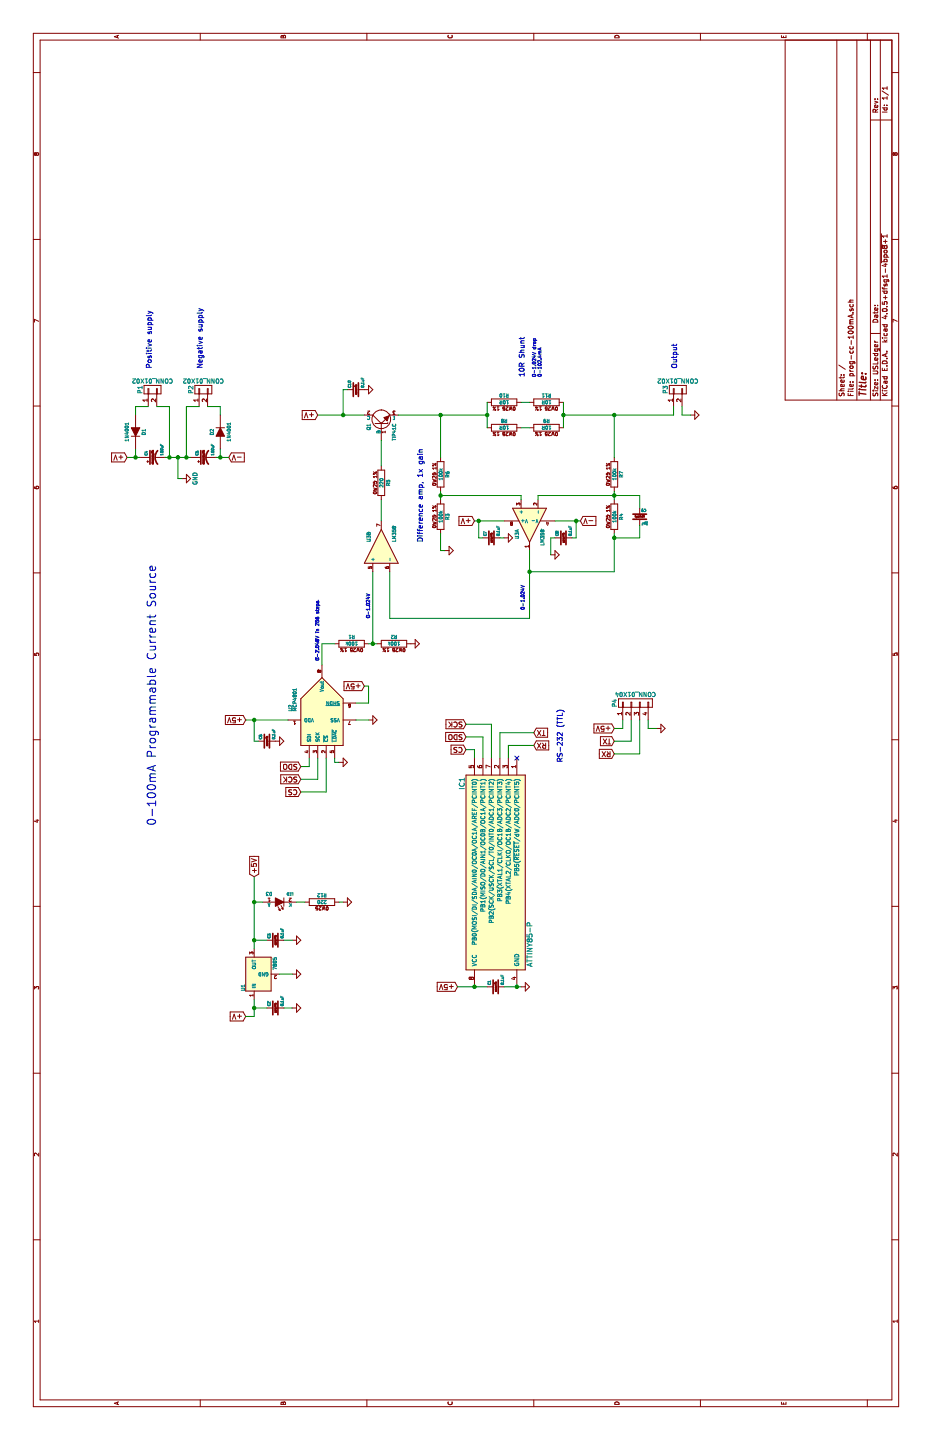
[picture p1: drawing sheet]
EESchema Schematic File Version 2
LIBS:PL_analog_ICs
LIBS:PL_capacitors
LIBS:PL_connectors
LIBS:PL_diodes
LIBS:PL_displays
LIBS:PL_inductors
LIBS:PL_LEDs
LIBS:PL_microcontrollers
LIBS:PL_mounting_holes
LIBS:PL_opamps
LIBS:PL_opto
LIBS:PL_references
LIBS:PL_regulators
LIBS:PL_relays
LIBS:PL_resistors
LIBS:PL_switchers
LIBS:PL_switches
LIBS:PL_transistors
LIBS:power
LIBS:device
LIBS:transistors
LIBS:conn
LIBS:linear
LIBS:regul
LIBS:74xx
LIBS:cmos4000
LIBS:adc-dac
LIBS:memory
LIBS:xilinx
LIBS:microcontrollers
LIBS:dsp
LIBS:microchip
LIBS:analog_switches
LIBS:motorola
LIBS:texas
LIBS:intel
LIBS:audio
LIBS:interface
LIBS:digital-audio
LIBS:philips
LIBS:display
LIBS:cypress
LIBS:siliconi
LIBS:opto
LIBS:atmel
LIBS:contrib
LIBS:valves
LIBS:prog-cc-100mA-cache
EELAYER 25 0
EELAYER END
$Descr USLedger 17000 11000
encoding utf-8
Sheet 1 1
Title ""
Date ""
Rev ""
Comp ""
Comment1 ""
Comment2 ""
Comment3 ""
Comment4 ""
$EndDescr
$Comp
L R_0W25_1PCT R8
U 1 1
P 11950 5950
F 0 "R8" V 12030 5950 40  0000 C CNN
F 1 "10R" V 11950 5950 40  0000 C CNN
F 2 "PL_resistors:R_AXIAL_0W25_059A_PL" V 11880 5950 30  0001 C CNN
F 3 "" H 11950 5950 30  0000 C CNN
	1    11950 5950
	1    0    0    -1  
$EndComp
$Comp
L R_0W25_1PCT R10
U 1 1
P 12250 5950
F 0 "R10" V 12330 5950 40  0000 C CNN
F 1 "10R" V 12250 5950 40  0000 C CNN
F 2 "PL_resistors:R_AXIAL_0W25_059A_PL" V 12180 5950 30  0001 C CNN
F 3 "" H 12250 5950 30  0000 C CNN
	1    12250 5950
	1    0    0    -1  
$EndComp
$Comp
L R_0W25_1PCT R9
U 1 1
P 11950 6450
F 0 "R9" V 12030 6450 40  0000 C CNN
F 1 "10R" V 11950 6450 40  0000 C CNN
F 2 "PL_resistors:R_AXIAL_0W25_059A_PL" V 11880 6450 30  0001 C CNN
F 3 "" H 11950 6450 30  0000 C CNN
	1    11950 6450
	1    0    0    -1  
$EndComp
$Comp
L R_0W25_1PCT R11
U 1 1
P 12250 6450
F 0 "R11" V 12330 6450 40  0000 C CNN
F 1 "10R" V 12250 6450 40  0000 C CNN
F 2 "PL_resistors:R_AXIAL_0W25_059A_PL" V 12180 6450 30  0001 C CNN
F 3 "" H 12250 6450 30  0000 C CNN
	1    12250 6450
	1    0    0    -1  
$EndComp
$Comp
L GND #PWR01
U 1 1
P 12100 8150
F 0 "#PWR01" H 12100 7900 50  0001 C CNN
F 1 "GND" H 12100 8000 50  0001 C CNN
F 2 "" H 12100 8150 50  0000 C CNN
F 3 "" H 12100 8150 50  0000 C CNN
	1    12100 8150
	1    0    0    -1  
$EndComp
$Comp
L C_CER C7
U 1 1
P 10650 5800
F 0 "C7" H 10670 5860 30  0000 L BNN
F 1 "0.1uF" H 10670 5740 30  0000 L TNN
F 2 "PL_capacitors:CERCAP_2_059B_0805" H 10688 5650 30  0001 C CNN
F 3 "" H 10650 5800 60  0000 C CNN
	1    10650 5800
	1    0    0    -1  
$EndComp
$Comp
L GND #PWR02
U 1 1
P 10650 5950
F 0 "#PWR02" H 10650 5700 50  0001 C CNN
F 1 "GND" H 10650 5800 50  0001 C CNN
F 2 "" H 10650 5950 50  0000 C CNN
F 3 "" H 10650 5950 50  0000 C CNN
	1    10650 5950
	1    0    0    -1  
$EndComp
Text GLabel 10850 5600 1    60   Input ~ 0
+V
$Comp
L C_CER C8
U 1 1
P 10650 6650
F 0 "C8" H 10670 6710 30  0000 L BNN
F 1 "0.1uF" H 10670 6590 30  0000 L TNN
F 2 "PL_capacitors:CERCAP_2_059B_0805" H 10688 6500 30  0001 C CNN
F 3 "" H 10650 6650 60  0000 C CNN
	1    10650 6650
	1    0    0    -1  
$EndComp
$Comp
L GND #PWR03
U 1 1
P 10450 6500
F 0 "#PWR03" H 10450 6250 50  0001 C CNN
F 1 "GND" H 10450 6350 50  0001 C CNN
F 2 "" H 10450 6500 50  0000 C CNN
F 3 "" H 10450 6500 50  0000 C CNN
	1    10450 6500
	1    0    0    -1  
$EndComp
Text GLabel 10850 6850 3    60   Input ~ 0
-V
$Comp
L MCP4801 U2
U 1 1
P 8600 3800
F 0 "U2" H 8600 4150 40  0000 L BNN
F 1 "MCP4801" H 8600 4100 40  0000 L BNN
F 2 "PL_DIP:DIP8_059A_PL" H 8600 3800 30  0001 C CIN
F 3 "" H 8600 3800 60  0000 C CNN
	1    8600 3800
	1    0    0    -1  
$EndComp
$Comp
L LM358 U3
U 2 1
P 10550 4500
F 0 "U3" H 10600 4650 40  0000 L CNN
F 1 "LM358" H 10600 4350 40  0000 L CNN
F 2 "PL_DIP:DIP8_059A_PL" H 10550 4500 50  0001 C CNN
F 3 "" H 10550 4500 50  0000 C CNN
	2    10550 4500
	1    0    0    -1  
$EndComp
$Comp
L LM358 U3
U 1 1
P 10800 6250
F 0 "U3" H 10850 6400 40  0000 L CNN
F 1 "LM358" H 10850 6100 40  0000 L CNN
F 2 "PL_DIP:DIP8_059A_PL" H 10800 6250 50  0001 C CNN
F 3 "" H 10800 6250 50  0000 C CNN
	1    10800 6250
	-1   0    0    -1  
$EndComp
$Comp
L R_0W25_1PCT R4
U 1 1
P 10900 7250
F 0 "R4" V 10980 7250 40  0000 C CNN
F 1 "100k" V 10900 7250 40  0000 C CNN
F 2 "PL_resistors:R_AXIAL_0W25_059A_PL" V 10830 7250 30  0001 C CNN
F 3 "" H 10900 7250 30  0000 C CNN
	1    10900 7250
	0    1    1    0   
$EndComp
$Comp
L R_0W25_1PCT R7
U 1 1
P 11400 7250
F 0 "R7" V 11480 7250 40  0000 C CNN
F 1 "100k" V 11400 7250 40  0000 C CNN
F 2 "PL_resistors:R_AXIAL_0W25_059A_PL" V 11330 7250 30  0001 C CNN
F 3 "" H 11400 7250 30  0000 C CNN
	1    11400 7250
	0    1    1    0   
$EndComp
$Comp
L R_0W25_1PCT R6
U 1 1
P 11400 5200
F 0 "R6" V 11480 5200 40  0000 C CNN
F 1 "100k" V 11400 5200 40  0000 C CNN
F 2 "PL_resistors:R_AXIAL_0W25_059A_PL" V 11330 5200 30  0001 C CNN
F 3 "" H 11400 5200 30  0000 C CNN
	1    11400 5200
	0    1    1    0   
$EndComp
$Comp
L R_0W25_1PCT R3
U 1 1
P 10900 5200
F 0 "R3" V 10980 5200 40  0000 C CNN
F 1 "100k" V 10900 5200 40  0000 C CNN
F 2 "PL_resistors:R_AXIAL_0W25_059A_PL" V 10830 5200 30  0001 C CNN
F 3 "" H 10900 5200 30  0000 C CNN
	1    10900 5200
	0    1    1    0   
$EndComp
$Comp
L GND #PWR04
U 1 1
P 10500 5250
F 0 "#PWR04" H 10500 5000 50  0001 C CNN
F 1 "GND" H 10500 5100 50  0001 C CNN
F 2 "" H 10500 5250 50  0000 C CNN
F 3 "" H 10500 5250 50  0000 C CNN
	1    10500 5250
	1    0    0    -1  
$EndComp
Text Notes 12550 6200 0    60   ~ 0
10R Shunt
Text Notes 10600 5000 0    60   ~ 0
Difference amp, 1x gain
$Comp
L R_0W25_1PCT R5
U 1 1
P 11300 4500
F 0 "R5" V 11380 4500 40  0000 C CNN
F 1 "220" V 11300 4500 40  0000 C CNN
F 2 "PL_resistors:R_AXIAL_0W25_059A_PL" V 11230 4500 30  0001 C CNN
F 3 "" H 11300 4500 30  0000 C CNN
	1    11300 4500
	0    1    1    0   
$EndComp
$Comp
L 7805 U1
U 1 1
P 5500 3050
F 0 "U1" H 5300 3210 40  0000 L BNN
F 1 "7805" H 5700 2880 40  0000 R TNN
F 2 "PL_TO-220:TO-220_V_069A" H 5500 3050 60  0001 C CNN
F 3 "" H 5500 3050 60  0000 C CNN
	1    5500 3050
	1    0    0    -1  
$EndComp
Text GLabel 12100 3750 1    60   Input ~ 0
+V
$Comp
L C_CER C3
U 1 1
P 5900 3250
F 0 "C3" H 5920 3310 30  0000 L BNN
F 1 "0.1uF" H 5920 3190 30  0000 L TNN
F 2 "PL_capacitors:CERCAP_2_059B_0805" H 5938 3100 30  0001 C CNN
F 3 "" H 5900 3250 60  0000 C CNN
	1    5900 3250
	1    0    0    -1  
$EndComp
$Comp
L GND #PWR05
U 1 1
P 5900 3450
F 0 "#PWR05" H 5900 3200 50  0001 C CNN
F 1 "GND" H 5900 3300 50  0001 C CNN
F 2 "" H 5900 3450 50  0000 C CNN
F 3 "" H 5900 3450 50  0000 C CNN
	1    5900 3450
	1    0    0    -1  
$EndComp
$Comp
L GND #PWR06
U 1 1
P 5100 3450
F 0 "#PWR06" H 5100 3200 50  0001 C CNN
F 1 "GND" H 5100 3300 50  0001 C CNN
F 2 "" H 5100 3450 50  0000 C CNN
F 3 "" H 5100 3450 50  0000 C CNN
	1    5100 3450
	1    0    0    -1  
$EndComp
$Comp
L GND #PWR07
U 1 1
P 5500 3450
F 0 "#PWR07" H 5500 3200 50  0001 C CNN
F 1 "GND" H 5500 3300 50  0001 C CNN
F 2 "" H 5500 3450 50  0000 C CNN
F 3 "" H 5500 3450 50  0000 C CNN
	1    5500 3450
	1    0    0    -1  
$EndComp
Text GLabel 5000 2900 1    60   Input ~ 0
+V
Text GLabel 6650 3000 2    60   Input ~ 0
+5V
$Comp
L GND #PWR08
U 1 1
P 8500 4350
F 0 "#PWR08" H 8500 4100 50  0001 C CNN
F 1 "GND" H 8500 4200 50  0001 C CNN
F 2 "" H 8500 4350 50  0000 C CNN
F 3 "" H 8500 4350 50  0000 C CNN
	1    8500 4350
	1    0    0    -1  
$EndComp
Text GLabel 8500 2900 1    60   Input ~ 0
+5V
$Comp
L C_CER C6
U 1 1
P 8250 3150
F 0 "C6" H 8270 3210 30  0000 L BNN
F 1 "0.1uF" H 8270 3090 30  0000 L TNN
F 2 "PL_capacitors:CERCAP_2_059B_0805" H 8288 3000 30  0001 C CNN
F 3 "" H 8250 3150 60  0000 C CNN
	1    8250 3150
	1    0    0    -1  
$EndComp
$Comp
L GND #PWR09
U 1 1
P 8250 3250
F 0 "#PWR09" H 8250 3000 50  0001 C CNN
F 1 "GND" H 8250 3100 50  0001 C CNN
F 2 "" H 8250 3250 50  0000 C CNN
F 3 "" H 8250 3250 50  0000 C CNN
	1    8250 3250
	1    0    0    -1  
$EndComp
$Comp
L GND #PWR010
U 1 1
P 12400 4300
F 0 "#PWR010" H 12400 4050 50  0001 C CNN
F 1 "GND" H 12400 4150 50  0001 C CNN
F 2 "" H 12400 4300 50  0000 C CNN
F 3 "" H 12400 4300 50  0000 C CNN
	1    12400 4300
	1    0    0    -1  
$EndComp
$Comp
L C_CER C10
U 1 1
P 12400 4200
F 0 "C10" H 12420 4260 30  0000 L BNN
F 1 "0.1uF" H 12420 4140 30  0000 L TNN
F 2 "PL_capacitors:CERCAP_2_059B_0805" H 12438 4050 30  0001 C CNN
F 3 "" H 12400 4200 60  0000 C CNN
	1    12400 4200
	1    0    0    -1  
$EndComp
$Comp
L ATTINY85-P IC1
U 1 1
P 6700 5850
F 0 "IC1" H 5650 6250 60  0000 C CNN
F 1 "ATTINY85-P" H 7550 5450 60  0000 C CNN
F 2 "PL_DIP:DIP8_059A_PL" H 5650 5450 60  0001 C CNN
F 3 "" H 6700 5850 60  0000 C CNN
	1    6700 5850
	-1   0    0    -1  
$EndComp
Text GLabel 5350 5400 1    60   Input ~ 0
+5V
$Comp
L C_CER C1
U 1 1
P 5350 5850
F 0 "C1" H 5370 5910 30  0000 L BNN
F 1 "0.1uF" H 5370 5790 30  0000 L TNN
F 2 "PL_capacitors:CERCAP_2_059B_0805" H 5388 5700 30  0001 C CNN
F 3 "" H 5350 5850 60  0000 C CNN
	1    5350 5850
	1    0    0    -1  
$EndComp
$Comp
L GND #PWR011
U 1 1
P 5350 6150
F 0 "#PWR011" H 5350 5900 50  0001 C CNN
F 1 "GND" H 5350 6000 50  0001 C CNN
F 2 "" H 5350 6150 50  0000 C CNN
F 3 "" H 5350 6150 50  0000 C CNN
	1    5350 6150
	1    0    0    -1  
$EndComp
Text GLabel 8900 4300 1    60   Input ~ 0
+5V
NoConn ~ 8050 6100
Text GLabel 8350 6300 3    60   Input ~ 0
TX
Text GLabel 8200 6300 3    60   Input ~ 0
RX
Text Notes 8000 6650 0    60   ~ 0
RS-232 (TTL)
$Comp
L GND #PWR012
U 1 1
P 8000 4000
F 0 "#PWR012" H 8000 3750 50  0001 C CNN
F 1 "GND" H 8000 3850 50  0001 C CNN
F 2 "" H 8000 4000 50  0000 C CNN
F 3 "" H 8000 4000 50  0000 C CNN
	1    8000 4000
	1    0    0    -1  
$EndComp
Text GLabel 7950 3550 1    60   Input ~ 0
SDO
Text GLabel 7800 3550 1    60   Input ~ 0
SCK
Text GLabel 7650 3550 1    60   Input ~ 0
CS
Text GLabel 8150 5500 1    60   Input ~ 0
CS
Text GLabel 8450 5500 1    60   Input ~ 0
SCK
Text GLabel 8300 5500 1    60   Input ~ 0
SDO
$Comp
L CONN_01X02 P1
U 1 1
P 12400 1800
F 0 "P1" H 12400 1950 50  0000 C CNN
F 1 "CONN_01X02" V 12500 1800 50  0000 C CNN
F 2 "Pin_Headers:Pin_Header_Straight_1x02" H 12400 1800 50  0001 C CNN
F 3 "" H 12400 1800 50  0000 C CNN
	1    12400 1800
	1    0    0    -1  
$EndComp
$Comp
L CONN_01X02 P3
U 1 1
P 12400 8000
F 0 "P3" H 12400 8150 50  0000 C CNN
F 1 "CONN_01X02" V 12500 8000 50  0000 C CNN
F 2 "Pin_Headers:Pin_Header_Straight_1x02" H 12400 8000 50  0001 C CNN
F 3 "" H 12400 8000 50  0000 C CNN
	1    12400 8000
	1    0    0    -1  
$EndComp
Text GLabel 11600 1500 1    60   Input ~ 0
+V
$Comp
L GND #PWR013
U 1 1
P 11350 2150
F 0 "#PWR013" H 11350 1900 50  0001 C CNN
F 1 "GND" H 11350 2000 50  0000 C CNN
F 2 "" H 11350 2150 50  0000 C CNN
F 3 "" H 11350 2150 50  0000 C CNN
	1    11350 2150
	1    0    0    -1  
$EndComp
Text GLabel 11600 2700 3    60   Input ~ 0
-V
$Comp
L C_EL C4
U 1 1
P 11600 1800
F 0 "C4" H 11620 1860 30  0000 L BNN
F 1 "100uF" H 11620 1710 30  0000 L TNN
F 2 "PL_capacitors:ELCAP_10_20_V_059A" H 11638 1650 30  0001 C CNN
F 3 "" H 11600 1800 60  0000 C CNN
	1    11600 1800
	1    0    0    -1  
$EndComp
$Comp
L C_CER C9
U 1 1
P 10900 7550
F 0 "C9" H 10920 7610 30  0000 L BNN
F 1 "?pF" H 10920 7490 30  0000 L TNN
F 2 "PL_capacitors:CERCAP_2_059B_0805" H 10938 7400 30  0001 C CNN
F 3 "" H 10900 7550 60  0000 C CNN
	1    10900 7550
	0    1    1    0   
$EndComp
$Comp
L R_0W25_1PCT R1
U 1 1
P 9400 4150
F 0 "R1" V 9480 4150 40  0000 C CNN
F 1 "100k" V 9400 4150 40  0000 C CNN
F 2 "PL_resistors:R_AXIAL_0W25_059A_PL" V 9330 4150 30  0001 C CNN
F 3 "" H 9400 4150 30  0000 C CNN
	1    9400 4150
	1    0    0    -1  
$EndComp
$Comp
L R_0W25_1PCT R2
U 1 1
P 9400 4650
F 0 "R2" V 9480 4650 40  0000 C CNN
F 1 "100k" V 9400 4650 40  0000 C CNN
F 2 "PL_resistors:R_AXIAL_0W25_059A_PL" V 9330 4650 30  0001 C CNN
F 3 "" H 9400 4650 30  0000 C CNN
	1    9400 4650
	1    0    0    -1  
$EndComp
$Comp
L GND #PWR014
U 1 1
P 9400 4850
F 0 "#PWR014" H 9400 4600 50  0001 C CNN
F 1 "GND" H 9400 4700 50  0001 C CNN
F 2 "" H 9400 4850 50  0000 C CNN
F 3 "" H 9400 4850 50  0000 C CNN
	1    9400 4850
	1    0    0    -1  
$EndComp
Text Notes 9200 3775 0    40   ~ 0
0-2.048V in 256 steps
Text Notes 9700 4375 0    40   ~ 0
0-1.024V
Text Notes 9800 6200 0    40   ~ 0
0-1.024V
Text Notes 12550 6400 0    40   ~ 0
0-1.024V drop\n0-102.4mA
$Comp
L DIODE D1
U 1 1
P 11900 1600
F 0 "D1" H 11900 1700 40  0000 C CNN
F 1 "1N4001" H 11900 1500 40  0000 C CNN
F 2 "PL_diodes:DIODE_1A_069A_PL" H 11900 1600 60  0001 C CNN
F 3 "" H 11900 1600 60  0000 C CNN
	1    11900 1600
	-1   0    0    1   
$EndComp
$Comp
L CONN_01X02 P2
U 1 1
P 12400 2400
F 0 "P2" H 12400 2550 50  0000 C CNN
F 1 "CONN_01X02" V 12500 2400 50  0000 C CNN
F 2 "Pin_Headers:Pin_Header_Straight_1x02" H 12400 2400 50  0001 C CNN
F 3 "" H 12400 2400 50  0000 C CNN
	1    12400 2400
	1    0    0    -1  
$EndComp
$Comp
L C_EL C5
U 1 1
P 11600 2400
F 0 "C5" H 11620 2460 30  0000 L BNN
F 1 "100uF" H 11620 2310 30  0000 L TNN
F 2 "PL_capacitors:ELCAP_10_20_V_059A" H 11638 2250 30  0001 C CNN
F 3 "" H 11600 2400 60  0000 C CNN
	1    11600 2400
	1    0    0    -1  
$EndComp
$Comp
L DIODE D2
U 1 1
P 11900 2600
F 0 "D2" H 11900 2700 40  0000 C CNN
F 1 "1N4001" H 11900 2500 40  0000 C CNN
F 2 "PL_diodes:DIODE_1A_069A_PL" H 11900 2600 60  0001 C CNN
F 3 "" H 11900 2600 60  0000 C CNN
	1    11900 2600
	1    0    0    -1  
$EndComp
$Comp
L TIP41C Q1
U 1 1
P 12000 4500
F 0 "Q1" H 12000 4650 40  0000 R CNN
F 1 "TIP41C" H 12000 4350 40  0000 R CNN
F 2 "PL_TO-220:TO-220_V_069A" H 12000 4500 60  0001 C CNN
F 3 "" H 12000 4500 60  0000 C CNN
	1    12000 4500
	1    0    0    -1  
$EndComp
Text Notes 7250 1850 0    100  ~ 0
0-100mA Programmable Current Source
$Comp
L CONN_01X04 P4
U 1 1
P 8700 7500
F 0 "P4" H 8700 7750 50  0000 C CNN
F 1 "CONN_01X04" V 8800 7500 50  0000 C CNN
F 2 "Pin_Headers:Pin_Header_Straight_1x04" H 8700 7500 50  0001 C CNN
F 3 "" H 8700 7500 50  0000 C CNN
	1    8700 7500
	1    0    0    -1  
$EndComp
Text GLabel 8400 7250 1    60   Input ~ 0
+5V
Text GLabel 8250 7250 1    60   Input ~ 0
TX
Text GLabel 8100 7250 1    60   Input ~ 0
RX
$Comp
L GND #PWR015
U 1 1
P 8400 7750
F 0 "#PWR015" H 8400 7500 50  0001 C CNN
F 1 "GND" H 8400 7600 50  0001 C CNN
F 2 "" H 8400 7750 50  0000 C CNN
F 3 "" H 8400 7750 50  0000 C CNN
	1    8400 7750
	1    0    0    -1  
$EndComp
Wire Wire Line
	12100 4700 12100 5750
Wire Wire Line
	12100 6650 12100 7950
Wire Wire Line
	11800 4500 11500 4500
Wire Wire Line
	10650 5650 10650 5700
Wire Wire Line
	11100 6350 11150 6350
Wire Wire Line
	11150 6350 11150 7550
Wire Wire Line
	11100 7250 11200 7250
Connection ~ 11150 7250
Wire Wire Line
	11600 7250 12100 7250
Connection ~ 12100 7250
Wire Wire Line
	9700 6250 10500 6250
Wire Wire Line
	10250 7250 10700 7250
Wire Wire Line
	10250 7250 10250 6250
Connection ~ 10250 6250
Wire Wire Line
	11150 6150 11100 6150
Wire Wire Line
	11150 5200 11150 6150
Wire Wire Line
	11100 5200 11200 5200
Connection ~ 11150 5200
Wire Wire Line
	10700 5200 10500 5200
Wire Wire Line
	10500 5200 10500 5250
Wire Wire Line
	11600 5200 12100 5200
Connection ~ 12100 5200
Wire Wire Line
	10850 4500 11100 4500
Wire Wire Line
	9700 6250 9700 4600
Wire Wire Line
	9700 4600 10250 4600
Wire Wire Line
	12100 3750 12100 4300
Wire Wire Line
	5800 3000 6650 3000
Wire Wire Line
	5900 3000 5900 3150
Wire Wire Line
	5000 3000 5200 3000
Wire Wire Line
	5100 3000 5100 3150
Wire Wire Line
	5900 3350 5900 3450
Wire Wire Line
	5500 3300 5500 3450
Wire Wire Line
	5000 3000 5000 2900
Connection ~ 5100 3000
Connection ~ 5900 3000
Wire Wire Line
	8500 2900 8500 3400
Wire Wire Line
	8250 3050 8250 3000
Wire Wire Line
	8250 3000 8500 3000
Connection ~ 8500 3000
Wire Wire Line
	8500 4200 8500 4350
Wire Wire Line
	12400 4100 12400 4050
Wire Wire Line
	12400 4050 12100 4050
Connection ~ 12100 4050
Wire Wire Line
	5350 5400 5350 5750
Wire Wire Line
	8900 4300 8900 4350
Wire Wire Line
	8900 4350 8700 4350
Wire Wire Line
	8700 4350 8700 4200
Wire Wire Line
	8050 6000 8200 6000
Wire Wire Line
	8200 6000 8200 6300
Wire Wire Line
	8050 5900 8350 5900
Wire Wire Line
	8350 5900 8350 6300
Wire Wire Line
	8000 4000 8000 3950
Wire Wire Line
	8000 3950 8050 3950
Wire Wire Line
	8050 3650 7950 3650
Wire Wire Line
	7950 3650 7950 3550
Wire Wire Line
	8050 3750 7800 3750
Wire Wire Line
	7800 3750 7800 3550
Wire Wire Line
	8050 3850 7650 3850
Wire Wire Line
	7650 3850 7650 3550
Wire Wire Line
	8050 5600 8150 5600
Wire Wire Line
	8150 5600 8150 5500
Wire Wire Line
	8050 5700 8300 5700
Wire Wire Line
	8300 5700 8300 5500
Wire Wire Line
	8050 5800 8450 5800
Wire Wire Line
	12200 8050 12100 8050
Wire Wire Line
	12100 8050 12100 8150
Wire Wire Line
	11150 7550 11000 7550
Wire Wire Line
	10800 7550 10650 7550
Wire Wire Line
	10650 7550 10650 7250
Connection ~ 10650 7250
Wire Wire Line
	8450 5800 8450 5500
Connection ~ 5350 5600
Wire Wire Line
	5350 5950 5350 6150
Wire Wire Line
	11950 5750 12250 5750
Connection ~ 12100 5750
Wire Wire Line
	11950 6150 11950 6250
Wire Wire Line
	12250 6150 12250 6250
Wire Wire Line
	11950 6650 12250 6650
Connection ~ 12100 6650
Wire Wire Line
	9400 4350 9400 4450
Wire Wire Line
	9150 3800 9400 3800
Wire Wire Line
	9400 3800 9400 3950
Wire Wire Line
	9400 4400 10250 4400
Connection ~ 9400 4400
Wire Wire Line
	12100 7950 12200 7950
Wire Wire Line
	11600 1500 11600 1650
Wire Wire Line
	11600 1600 11700 1600
Connection ~ 11600 1600
Wire Wire Line
	12100 1600 12200 1600
Wire Wire Line
	12200 1600 12200 1750
Wire Wire Line
	12200 1850 12200 2000
Wire Wire Line
	11600 1950 11600 2250
Wire Wire Line
	11600 2200 12200 2200
Connection ~ 11600 2200
Wire Wire Line
	12200 2200 12200 2350
Wire Wire Line
	12200 2450 12200 2600
Connection ~ 11600 2600
Wire Wire Line
	12200 2000 11600 2000
Connection ~ 11600 2000
Wire Wire Line
	11350 2100 11350 2150
Connection ~ 11600 2100
Wire Wire Line
	11600 2550 11600 2700
Wire Wire Line
	11350 2100 11600 2100
Connection ~ 5350 6100
Wire Wire Line
	8500 7650 8400 7650
Wire Wire Line
	8400 7650 8400 7750
Wire Wire Line
	8500 7350 8400 7350
Wire Wire Line
	8400 7350 8400 7250
Wire Wire Line
	8500 7450 8250 7450
Wire Wire Line
	8250 7450 8250 7250
Wire Wire Line
	8500 7550 8100 7550
Wire Wire Line
	8100 7550 8100 7250
Wire Wire Line
	10650 6550 10650 6500
Wire Wire Line
	10650 6500 10450 6500
Wire Wire Line
	10850 6550 10850 6850
Wire Wire Line
	10650 6750 10650 6800
Wire Wire Line
	10650 6800 10850 6800
Connection ~ 10850 6800
Wire Wire Line
	10850 5600 10850 5950
Wire Wire Line
	10650 5650 10850 5650
Connection ~ 10850 5650
Wire Wire Line
	5100 3350 5100 3450
Wire Wire Line
	10650 5900 10650 5950
$Comp
L LED D3
U 1 1
P 6350 3300
F 0 "D3" H 6225 3400 40  0000 C CNN
F 1 "LED" H 6475 3400 30  0000 C CNN
F 2 "PL_LEDs:LED_3MM_069A" H 6350 3300 60  0001 C CNN
F 3 "" H 6350 3300 60  0000 C CNN
	1    6350 3300
	0    1    1    0   
$EndComp
$Comp
L R_0W25 R12
U 1 1
P 6350 3800
F 0 "R12" V 6430 3800 40  0000 C CNN
F 1 "220" V 6350 3800 40  0000 C CNN
F 2 "PL_resistors:R_AXIAL_0W25_059A_PL" V 6280 3800 30  0001 C CNN
F 3 "" H 6350 3800 30  0000 C CNN
	1    6350 3800
	1    0    0    -1  
$EndComp
$Comp
L GND #PWR016
U 1 1
P 6350 4050
F 0 "#PWR016" H 6350 3800 50  0001 C CNN
F 1 "GND" H 6350 3900 50  0001 C CNN
F 2 "" H 6350 4050 50  0000 C CNN
F 3 "" H 6350 4050 50  0000 C CNN
	1    6350 4050
	1    0    0    -1  
$EndComp
Wire Wire Line
	6350 4000 6350 4050
Wire Wire Line
	6350 3100 6350 3000
Connection ~ 6350 3000
Wire Wire Line
	6350 3600 6350 3500
$Comp
L C_CER C2
U 1 1
P 5100 3250
F 0 "C2" H 5120 3310 30  0000 L BNN
F 1 "0.1uF" H 5120 3190 30  0000 L TNN
F 2 "PL_capacitors:CERCAP_2_059B_0805" H 5138 3100 30  0001 C CNN
F 3 "" H 5100 3250 60  0000 C CNN
	1    5100 3250
	1    0    0    -1  
$EndComp
Wire Wire Line
	11700 2600 11600 2600
Wire Wire Line
	12200 2600 12100 2600
Text Notes 12650 8000 0    60   ~ 0
Output
Text Notes 12650 1800 0    60   ~ 0
Positive supply
Text Notes 12650 2400 0    60   ~ 0
Negative supply
$EndSCHEMATC
